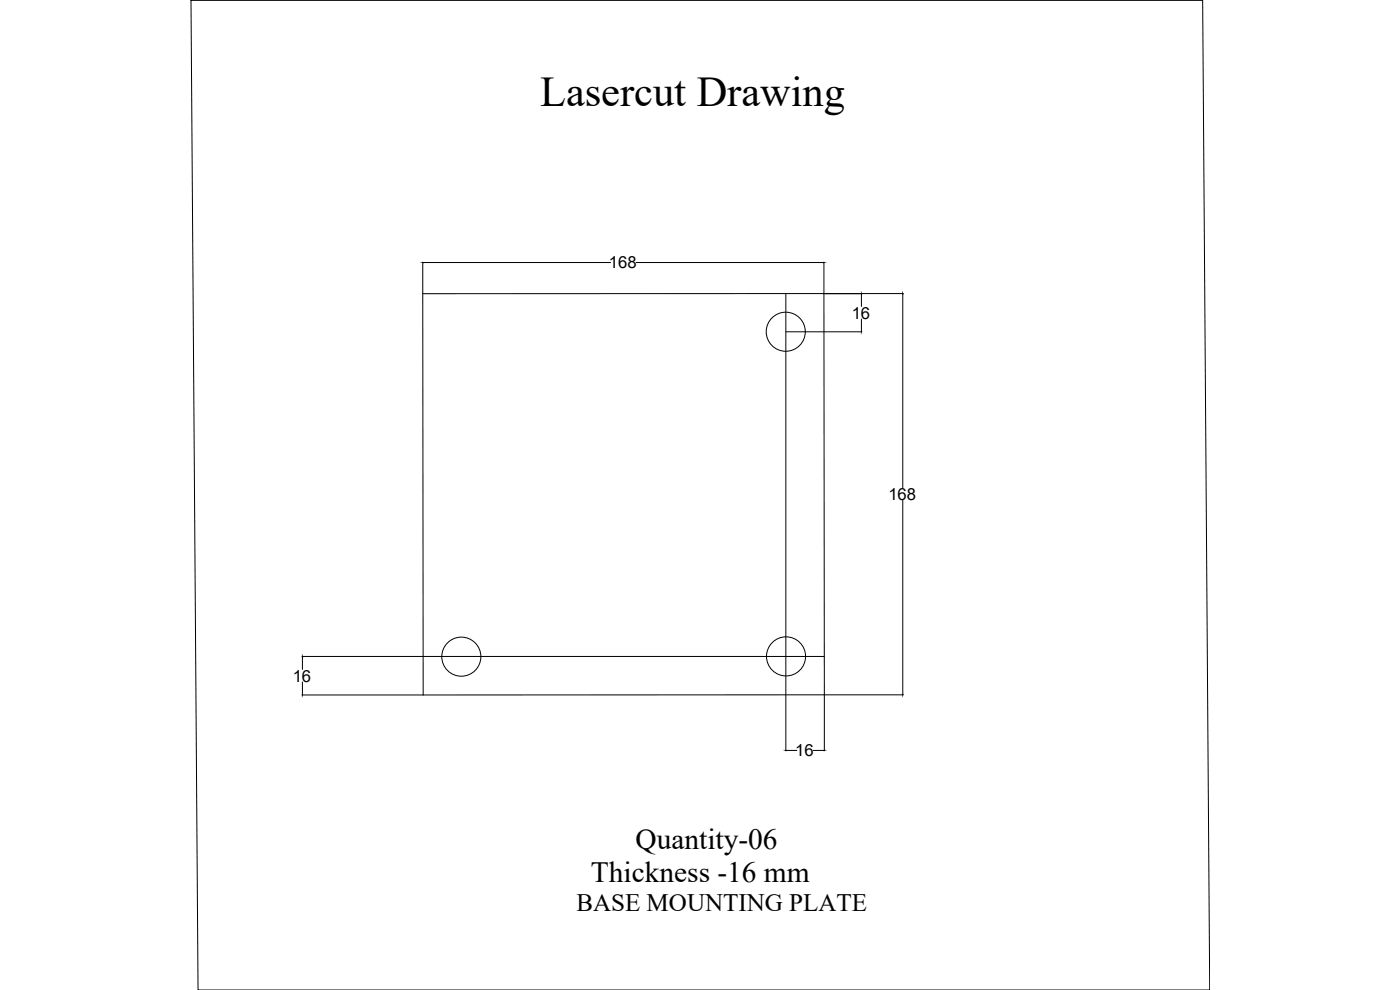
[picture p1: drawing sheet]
<svg xmlns="http://www.w3.org/2000/svg" width="420mm" height="297mm" viewBox="0 0 420 297" stroke-linecap="round" stroke-linejoin="round" font-family="sans-serif">
<!-- layer: 0 -->
<g fill="none" stroke="#000" stroke-width=".3">
<path d="M57.3 .1h303.6l2.2 296.9h-303.7zM126.9 78.6v9.5M127 78.8h56.2M190.9 78.8h56.2M247.3 78.6v9.5h23.8M126.9 88.1h120.4l.1 120.4h-120.4zM235.8 88.1v137.2M235.9 99.6h22.8M247.3 88.1h11.4M258.5 88.3v3.6M258.5 95.7v3.7M270.9 88.2v58.2"/>
<path d="M270.9 150.1v58.3M90.6 197h156.8M90.8 197.1v3.8M90.6 208.5h36.4M90.8 204.6v3.8M247.4 208.5v16.8M247.4 208.5h23.7M236 225.2h3.1M244.1 225.2h3.2"/>
<circle cx="235.8" cy="99.5" r="5.9"/>
<circle cx="138.5" cy="197" r="5.9"/>
<circle cx="235.9" cy="196.9" r="5.9"/>
</g>
<text font-size="12.7" x="162.1" y="31.8">Lasercut Drawing</text>
<g font-size="8.8">
<text x="190.8" y="254.7">Quantity-06</text>
<text x="177.3" y="264.7">Thickness -16 mm</text>
</g>
<text font-size="7.5" x="173" y="273.4">BASE MOUNTING PLATE</text>
<g font-size="5">
<text x="182.8" y="80.5">168</text>
<text x="255.6" y="95.6">16</text>
<text x="266.6" y="150">168</text>
<text x="87.8" y="204.5">16</text>
<text x="238.7" y="226.9">16</text>
</g>
</svg>
